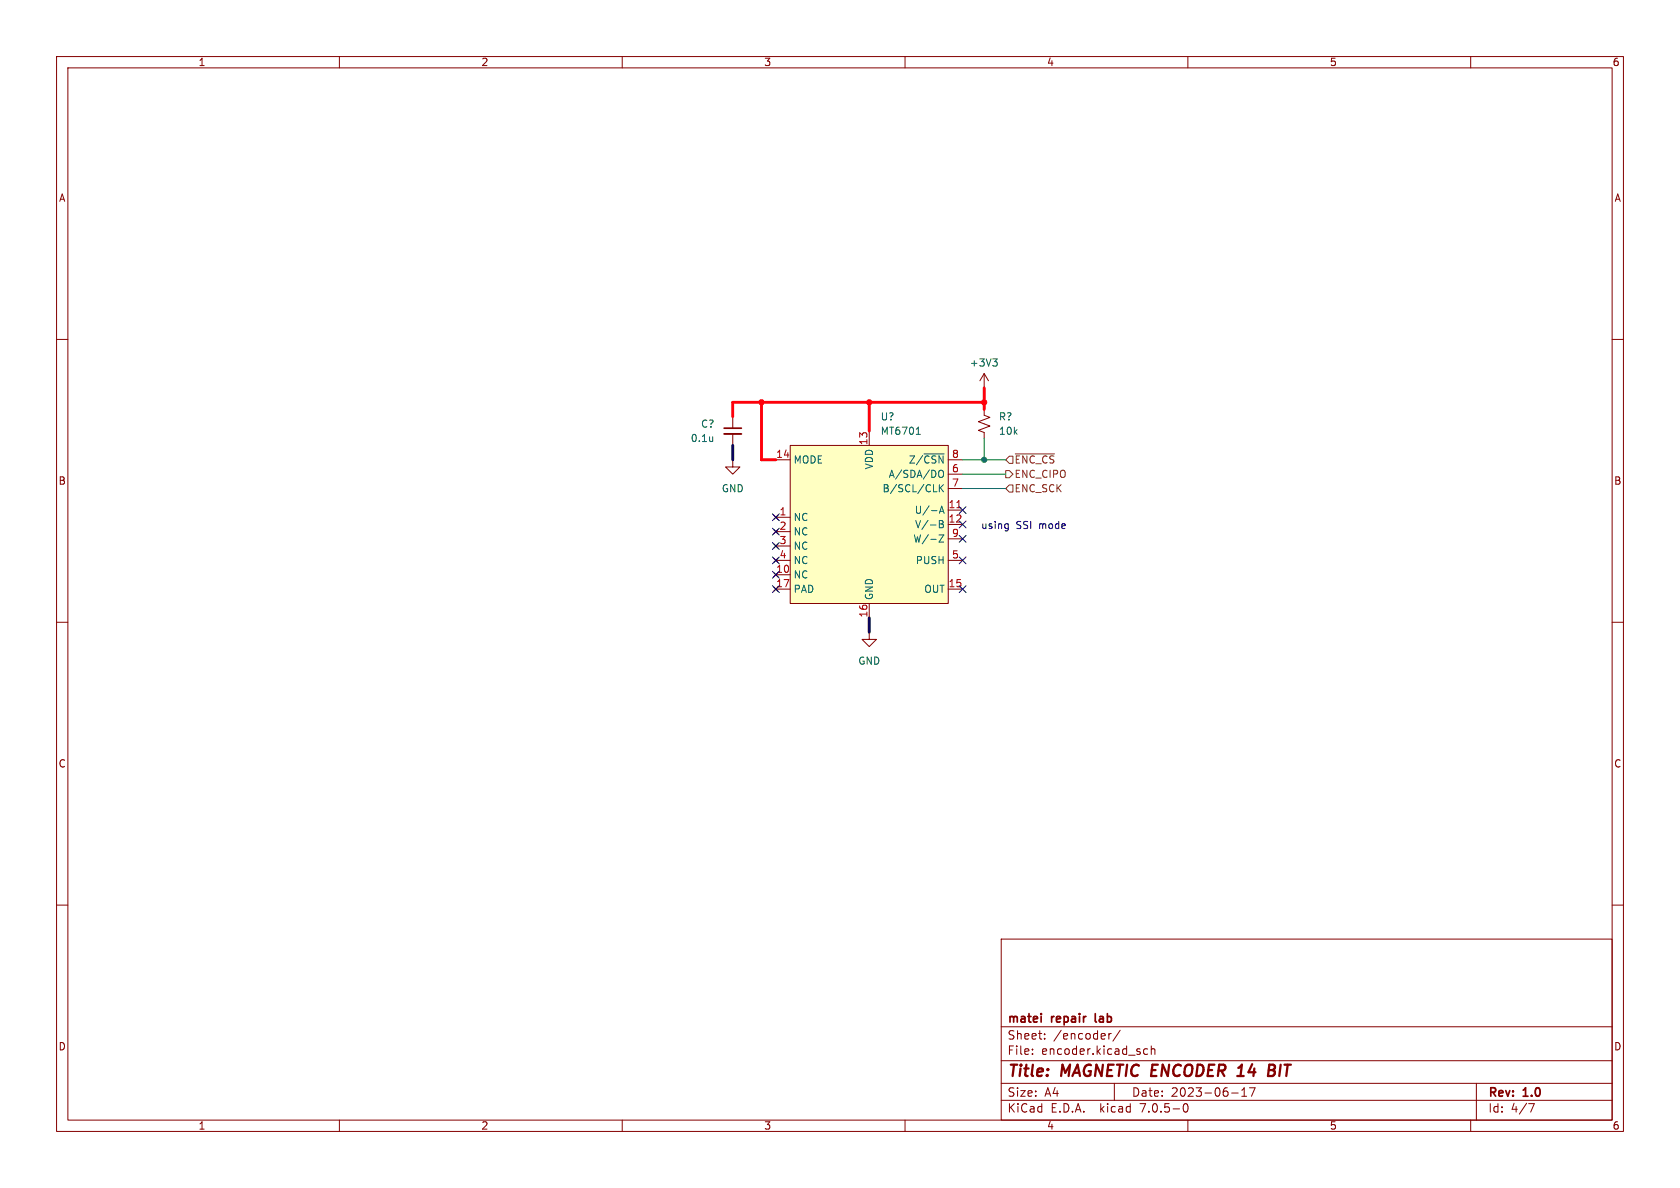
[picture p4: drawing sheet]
<svg xmlns="http://www.w3.org/2000/svg" width="297mm" height="210mm" viewBox="0 0 297 210" stroke-linecap="round" stroke-linejoin="round" font-family="sans-serif">
<g fill="none" stroke="#840000" stroke-width=".18">
<path d="M10 10h277v190h-277zM12 12h273v186h-273zM60 10v2M110 10v2M160 10v2M210 10v2M260 10v2M10 60h2M285 60h2M129.5 73.7v2M129.5 76.7v2M139.7 78.7h27.9v28h-27.9z"/>
<path d="M153.7 76.2v2.5M174 72.4v1l1 .4-2 .7 2 .8-2 .8 1 .4v1M174 66l-.8 1.3M174 66v2.6M174 66l.8 1.3M129.5 81.3v1.3h1.3l-1.3 1.2-1.2-1.2h1.2M136.8 91.1l.7 .7M136.8 93.6l.7 .8M136.8 96.1l.7 .8M136.8 98.7l.7 .7M137.2 91.4h2.5M137.2 81.3h2.5"/>
<path d="M137.2 94h2.5M137.2 96.5h2.5M137.2 99.1h2.5M137.5 91.1l-.7 .7M137.5 93.6l-.7 .8M137.5 96.1l-.7 .8M137.5 98.7l-.7 .7M167.6 81.3h2.6M167.6 99.1h2.6M167.6 83.8h2.6M167.6 86.4h2.6M167.6 90.2h2.6"/>
<path d="M167.6 92.7h2.6M167.6 95.3h2.6M10 110h2M136.8 103.8l.7 .7M137.2 104.1h2.5M137.2 101.6h2.5M137.5 103.8l-.7 .7M153.7 111.8v1.2h1.2l-1.2 1.3-1.3-1.3h1.3M153.7 106.7v2.5M167.6 104.1h2.6M285 110h2M10 160h2"/>
<path d="M285 160h2M177 166h108v32h-108zM60 198v2M110 198v2M160 198v2M177 194.5h108M177 191.5h108M177 187.5h108M177 181.5h108M182.5 186.3v.1M182.5 185.5v.1M184.7 183.6v.1"/>
<path d="M184.7 182.8v.1M196 182.7v1M196.5 182.7l-.3 .1-.2 .2M197 191.5v3M198 182.1l-1.3 2M202.9 185.5l-.4-.1-.3 .3v.4l.1 .2h.6M203.5 185.5l.2-.1 .4 .1 .1 .9M203.5 184.9v1.5M209.3 195.2l.2-.1a.81 .81 0 0 1 .6 .6 .81 .81 0 0 1-.3 .8l-.1 .1a.81 .81 0 0 1-.4-1.4zM210 198v2M217.7 193.2h1.2M219.5 193.8h.9"/>
<path d="M219.5 192.7l.5-.4v1.5M220.9 192.3h1l-.7 1.5M260 198v2M261 191.5v6.5M270.2 195.1h1l-.6 1.5"/>
</g>
<path d="M224.3 189.2h.7M225 189.2l.2 .1M225.1 188.2h-.7l-.2 2 .9-.1M225.2 189.1l-.2 .1" fill="none" stroke="#840000" stroke-width=".4"/>
<path d="M128 75.7h3.1M184.1 179.2v.1M184.1 179.7v1" fill="none" stroke="#840000" stroke-width=".3"/>
<g fill="none" stroke="#006464" stroke-width=".18">
<path d="M162 76.8h.7M175.5 63.4h.8l-.4 .5M176 63.9l.3 .3v.3l-.3 .2M163.3 80.2h3.6M166 83.3l.2-.2a.43 .43 0 0 1 .6 .5v.4a.43 .43 0 0 1-.3 .4 .43 .43 0 0 1-.5-.2M166 94.6h.9l-.9 1.2h.9M166.1 92h.4l.2 .3-.2 .3 .2 .1 .1 .3-.3 .3h-.4zM166.1 85.7v1.2M166.1 90.7l.4-1.2 .4 1.2M166.1 92.6h.4M166.2 90.4h.6M166.2 86.2l.6 .7"/>
<path d="M166.8 85.7l-.7 .7"/>
</g>
<path d="M139.7 78.7h27.9v28h-27.9z" fill="#ffffc2" stroke="#ffffc2" stroke-width=".18"/>
<path d="M169.2 89.8h.7" fill="none" stroke="#a90000" stroke-width=".18"/>
<path d="M128 76.7h3.1" fill="none" stroke="#840000" stroke-width=".33"/>
<path d="M177.8 83.2h.6l.7 .6-.7 .7h-.6zM177.8 86.4l.6-.7h.7v1.3h-.7zM178.4 80.6h.7v1.3h-.7l-.6-.6zM179.5 80.2h6.9" fill="none" stroke="#725600" stroke-width=".18"/>
<path d="M177.9 92.6l.3 .1M178.2 92.6v1l-.2 .3M178.2 93.4h-.3" fill="none" stroke="#0000c2" stroke-width=".18"/>
<path d="M134.6 71.1v10.2h2.6M153.7 71.1v5.1M174 71.1h-44.5v2.6M174 68.6v3.8" fill="none" stroke="#ff000b" stroke-width=".51"/>
<path d="M129.5 78.7v2.6M153.7 109.2v2.6" fill="none" stroke="#000" stroke-width=".51"/>
<path d="M174 77.5v3.8M170.2 83.8h7.6M170.2 86.4h7.6M170.2 81.3h7.6" fill="none" stroke="#009600" stroke-width=".18"/>
<g fill="none" stroke="#000084" stroke-width=".18">
<path d="M136.6 93.4l1.2 1.2M136.6 95.9l1.2 1.2M136.6 98.5l1.2 1.2M136.6 90.8l1.2 1.2M137.8 93.4l-1.2 1.2M137.8 95.9l-1.2 1.2M137.8 98.5l-1.2 1.2M137.8 90.8l-1.2 1.2M169.6 94.6l1.2 1.3M169.6 92.1l1.2 1.2M169.6 98.5l1.2 1.2M169.6 89.6l1.2 1.2"/>
<path d="M170.8 94.6l-1.2 1.3M170.8 92.1l-1.2 1.2M170.8 98.5l-1.2 1.2M170.8 89.6l-1.2 1.2M136.6 101l1.2 1.2M136.6 103.5l1.2 1.2M137.8 101l-1.2 1.2M137.8 103.5l-1.2 1.2M169.6 103.5l1.2 1.2M170.8 103.5l-1.2 1.2"/>
</g>
<g fill="#ff000b" stroke="#ff000b" stroke-width=".18">
<circle cx="134.6" cy="71.1" r=".46"/>
<circle cx="153.7" cy="71.1" r=".46"/>
<circle cx="174" cy="71.1" r=".46"/>
</g>
<circle cx="174" cy="81.3" r=".46" fill="#009600" stroke="#009600" stroke-width=".18"/>
<g font-size="2.8" fill="#840000">
<text x="178" y="190.8">Title:</text>
<text x="187.5" y="190.8">MAGNETIC ENCODER 14</text>
<text x="225.8" y="190.8">BIT</text>
</g>
<g font-size="2.1" fill="#840000">
<text x="178" y="183.9">Sheet:</text>
<text x="178" y="181.1">matei</text>
<text x="185.8" y="181.1">repair</text>
<text x="186.2" y="183.9">/encoder/</text>
<text x="194" y="181.1">lab</text>
<text x="178" y="186.6">File:</text>
<text x="184" y="186.6">encoder.kicad_sch</text>
<text x="178" y="196.8">KiCad</text>
<text x="178" y="194">Size:</text>
<text x="184.6" y="194">A4</text>
<text x="185.7" y="196.8">E.D.A.</text>
<text x="194.4" y="196.8">kicad</text>
<text x="200" y="194">Date:</text>
<text x="201.5" y="196.8">7.0.5-0</text>
<text x="206.9" y="194">2023-06-17</text>
<text x="263" y="194.2">Rev:</text>
<text x="263" y="196.8">Id:</text>
<text x="267" y="196.8">4/7</text>
<text x="269.2" y="194.2">1.0</text>
</g>
<g font-size="1.8" fill="#840000">
<text x="35" y="11.8">1</text>
<text x="85" y="11.8">2</text>
<text x="135" y="11.8">3</text>
<text x="185" y="11.8">4</text>
<text x="235" y="11.8">5</text>
<text x="285" y="11.8">6</text>
<text x="10.4" y="35.8">A</text>
<text x="285.4" y="35.8">A</text>
<text x="10.3" y="85.8">B</text>
<text x="285.3" y="85.8">B</text>
<text x="10.3" y="135.8">C</text>
<text x="285.3" y="135.8">C</text>
<text x="10.3" y="185.8">D</text>
<text x="285.3" y="185.8">D</text>
<text x="35" y="199.8">1</text>
<text x="85" y="199.8">2</text>
<text x="135" y="199.8">3</text>
<text x="185" y="199.8">4</text>
<text x="235" y="199.8">5</text>
<text x="285" y="199.8">6</text>
</g>
<g font-size="1.8" fill="#006464">
<text x="171.4" y="65">+3V3</text>
<text x="123.9" y="75.8">C?</text>
<text x="155.6" y="74.5">U?</text>
<text x="155.6" y="77">MT6701</text>
<text x="176.5" y="74.5">R?</text>
<text x="176.5" y="77">10k</text>
<text x="122.1" y="78.3">0.1u</text>
<text x="140.2" y="82.1">MODE</text>
<text x="154.5" y="83" transform="rotate(-90 154.5 83)">VDD</text>
<text x="160.7" y="82.1">Z/~{CSN}</text>
<text x="127.5" y="87.2">GND</text>
<text x="156" y="87.2">B/SCL/CLK</text>
<text x="157.1" y="84.6">A/SDA/DO</text>
<text x="140.2" y="92.3">NC</text>
<text x="140.2" y="94.8">NC</text>
<text x="161.7" y="91">U/-A</text>
<text x="161.7" y="93.5">V/-B</text>
<text x="140.2" y="97.3">NC</text>
<text x="140.2" y="99.9">NC</text>
<text x="161.4" y="96.1">W/-Z</text>
<text x="161.9" y="99.9">PUSH</text>
<text x="140.2" y="102.4">NC</text>
<text x="140.2" y="105">PAD</text>
<text x="154.5" y="106.2" transform="rotate(-90 154.5 106.2)">GND</text>
<text x="163.4" y="105">OUT</text>
<text x="151.7" y="117.7">GND</text>
</g>
<g font-size="1.8" fill="#a90000">
<text x="137.2" y="81">14</text>
<text x="153.4" y="78.7" transform="rotate(-90 153.4 78.7)">13</text>
<text x="168.2" y="83.6">6</text>
<text x="168.2" y="81">8</text>
<text x="167.6" y="89.9">11</text>
<text x="168.2" y="86.1">7</text>
<text x="137.8" y="91.2">1</text>
<text x="137.8" y="93.7">2</text>
<text x="167.6" y="92.5">12</text>
<text x="168.2" y="95">9</text>
<text x="137.2" y="101.3">10</text>
<text x="137.8" y="96.3">3</text>
<text x="137.8" y="98.8">4</text>
<text x="168.2" y="98.8">5</text>
<text x="137.2" y="103.9">17</text>
<text x="167.6" y="103.9">15</text>
<text x="153.4" y="109.2" transform="rotate(-90 153.4 109.2)">16</text>
</g>
<g font-size="1.8" fill="#725600">
<text x="179.3" y="82.1">~{ENC_CS}</text>
<text x="179.3" y="84.6">ENC_CIPO</text>
<text x="179.3" y="87.2">ENC_SCK</text>
</g>
<g font-size="1.8" fill="#0000c2">
<text x="173.4" y="93.6">using</text>
<text x="179.5" y="93.6">SSI</text>
<text x="183.6" y="93.6">mode</text>
</g>
</svg>
